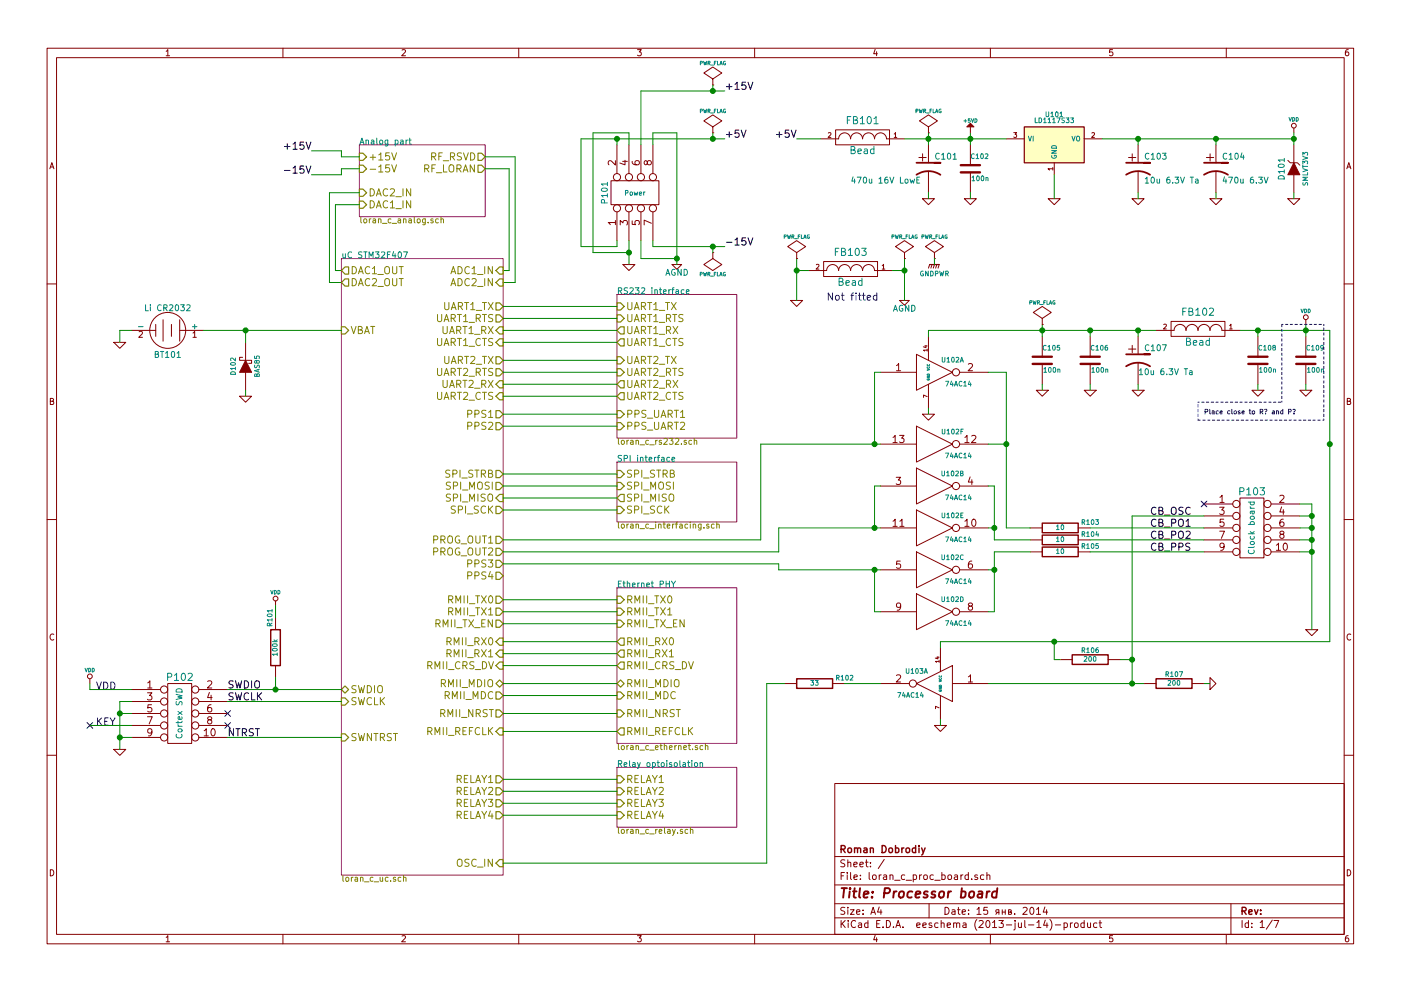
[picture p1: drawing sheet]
EESchema Schematic File Version 2
LIBS:74xx_seppower
LIBS:power
LIBS:device
LIBS:transistors
LIBS:conn
LIBS:linear
LIBS:regul
LIBS:cmos4000
LIBS:adc-dac
LIBS:memory
LIBS:xilinx
LIBS:special
LIBS:microcontrollers
LIBS:dsp
LIBS:microchip
LIBS:analog_switches
LIBS:motorola
LIBS:texas
LIBS:intel
LIBS:audio
LIBS:interface
LIBS:digital-audio
LIBS:philips
LIBS:display
LIBS:cypress
LIBS:siliconi
LIBS:opto
LIBS:atmel
LIBS:contrib
LIBS:valves
LIBS:stm32
LIBS:lan8720
LIBS:hole
LIBS:ts8121
LIBS:74xgxx
LIBS:ac-dc
LIBS:brooktre
LIBS:cmos_ieee
LIBS:dc-dc
LIBS:elec-unifil
LIBS:ftdi
LIBS:gennum
LIBS:graphic
LIBS:hc11
LIBS:logo
LIBS:microchip1
LIBS:microchip_pic10mcu
LIBS:microchip_pic12mcu
LIBS:microchip_pic16mcu
LIBS:msp430
LIBS:nxp_armmcu
LIBS:powerint
LIBS:pspice
LIBS:references
LIBS:relays
LIBS:rfcom
LIBS:sensors
LIBS:stm8
LIBS:supertex
LIBS:transf
LIBS:video
LIBS:loran_c_proc_board-cache
EELAYER 24 0
EELAYER END
$Descr A4 11693 8268
encoding utf-8
Sheet 1 7
Title "Processor board"
Date "15 янв. 2014"
Rev ""
Comp "Roman Dobrodiy"
Comment1 ""
Comment2 ""
Comment3 ""
Comment4 ""
$EndDescr
$Sheet
S 5150 2450 1000 1200
U 52DB9C78
F0 "RS232 interface" 50
F1 "loran_c_rs232.sch" 50
F2 "UART1_TX" I L 5150 2550 60 
F3 "UART1_RTS" I L 5150 2650 60 
F4 "UART1_RX" O L 5150 2750 60 
F5 "UART1_CTS" O L 5150 2850 60 
F6 "PPS_UART1" I L 5150 3450 60 
F7 "PPS_UART2" I L 5150 3550 60 
F8 "UART2_TX" I L 5150 3000 60 
F9 "UART2_RTS" I L 5150 3100 60 
F10 "UART2_RX" O L 5150 3200 60 
F11 "UART2_CTS" O L 5150 3300 60 
$EndSheet
$Sheet
S 5150 3850 1000 500 
U 52DAFA41
F0 "SPI interface" 50
F1 "loran_c_interfacing.sch" 50
F2 "SPI_MOSI" I L 5150 4050 60 
F3 "SPI_STRB" I L 5150 3950 60 
F4 "SPI_SCK" I L 5150 4250 60 
F5 "SPI_MISO" O L 5150 4150 60 
$EndSheet
$Sheet
S 5150 6400 1000 500 
U 52DF2AF5
F0 "Relay optoisolation" 50
F1 "loran_c_relay.sch" 50
F2 "RELAY1" I L 5150 6500 60 
F3 "RELAY2" I L 5150 6600 60 
F4 "RELAY3" I L 5150 6700 60 
F5 "RELAY4" I L 5150 6800 60 
$EndSheet
$Comp
L CONN_5X2 P103
U 1 1
P 10450 4400
F 0 "P103" H 10450 4700 60  0000 C CNN
F 1 "Clock board" V 10450 4400 50  0000 C CNN
F 2 "" H 10450 4400 60  0000 C CNN
F 3 "" H 10450 4400 60  0000 C CNN
	1    10450 4400
	1    0    0    -1  
$EndComp
$Comp
L GND #PWR01
U 1 1
P 10950 5250
F 0 "#PWR01" H 10950 5250 30  0001 C CNN
F 1 "GND" H 10950 5180 30  0001 C CNN
F 2 "" H 10950 5250 60  0000 C CNN
F 3 "" H 10950 5250 60  0000 C CNN
	1    10950 5250
	1    0    0    -1  
$EndComp
NoConn ~ 10050 4200
Text Label 9600 4300 0    60   ~ 0
CB_OSC
Text Label 9600 4400 0    60   ~ 0
CB_PO1
Text Label 9600 4500 0    60   ~ 0
CB_PO2
Text Label 9600 4600 0    60   ~ 0
CB_PPS
$Comp
L R R106
U 1 1
P 9100 5500
F 0 "R106" V 9180 5500 40  0000 C CNN
F 1 "200" V 9107 5501 40  0000 C CNN
F 2 "" V 9030 5500 30  0000 C CNN
F 3 "" H 9100 5500 30  0000 C CNN
	1    9100 5500
	0    -1   -1   0   
$EndComp
$Comp
L R R107
U 1 1
P 9800 5700
F 0 "R107" V 9880 5700 40  0000 C CNN
F 1 "200" V 9807 5701 40  0000 C CNN
F 2 "" V 9730 5700 30  0000 C CNN
F 3 "" H 9800 5700 30  0000 C CNN
	1    9800 5700
	0    -1   -1   0   
$EndComp
$Comp
L GND #PWR02
U 1 1
P 10100 5700
F 0 "#PWR02" H 10100 5700 30  0001 C CNN
F 1 "GND" H 10100 5630 30  0001 C CNN
F 2 "" H 10100 5700 60  0000 C CNN
F 3 "" H 10100 5700 60  0000 C CNN
	1    10100 5700
	0    -1   -1   0   
$EndComp
$Comp
L C C108
U 1 1
P 10500 3000
F 0 "C108" H 10500 3100 40  0000 L CNN
F 1 "100n" H 10506 2915 40  0000 L CNN
F 2 "" H 10538 2850 30  0000 C CNN
F 3 "" H 10500 3000 60  0000 C CNN
	1    10500 3000
	1    0    0    -1  
$EndComp
$Comp
L R R103
U 1 1
P 8850 4400
F 0 "R103" V 8900 4150 40  0000 C CNN
F 1 "10" V 8857 4401 40  0000 C CNN
F 2 "" V 8780 4400 30  0000 C CNN
F 3 "" H 8850 4400 30  0000 C CNN
	1    8850 4400
	0    -1   -1   0   
$EndComp
$Comp
L R R104
U 1 1
P 8850 4500
F 0 "R104" V 8900 4250 40  0000 C CNN
F 1 "10" V 8857 4501 40  0000 C CNN
F 2 "" V 8780 4500 30  0000 C CNN
F 3 "" H 8850 4500 30  0000 C CNN
	1    8850 4500
	0    -1   -1   0   
$EndComp
$Comp
L R R105
U 1 1
P 8850 4600
F 0 "R105" V 8900 4350 40  0000 C CNN
F 1 "10" V 8857 4601 40  0000 C CNN
F 2 "" V 8780 4600 30  0000 C CNN
F 3 "" H 8850 4600 30  0000 C CNN
	1    8850 4600
	0    -1   -1   0   
$EndComp
$Comp
L 74HC14 U102
U 1 1
P 7800 3100
F 0 "U102" H 7950 3200 40  0000 C CNN
F 1 "74AC14" H 8000 3000 40  0000 C CNN
F 2 "" H 7800 3100 60  0000 C CNN
F 3 "" H 7800 3100 60  0000 C CNN
	1    7800 3100
	1    0    0    -1  
$EndComp
$Comp
L 74HC14 U102
U 6 1
P 7800 3700
F 0 "U102" H 7950 3800 40  0000 C CNN
F 1 "74AC14" H 8000 3600 40  0000 C CNN
F 2 "" H 7800 3700 60  0000 C CNN
F 3 "" H 7800 3700 60  0000 C CNN
	6    7800 3700
	1    0    0    -1  
$EndComp
$Comp
L GND #PWR03
U 1 1
P 7750 3450
F 0 "#PWR03" H 7750 3450 30  0001 C CNN
F 1 "GND" H 7750 3380 30  0001 C CNN
F 2 "" H 7750 3450 60  0000 C CNN
F 3 "" H 7750 3450 60  0000 C CNN
	1    7750 3450
	1    0    0    -1  
$EndComp
$Comp
L 74HC14 U102
U 2 1
P 7800 4050
F 0 "U102" H 7950 4150 40  0000 C CNN
F 1 "74AC14" H 8000 3950 40  0000 C CNN
F 2 "" H 7800 4050 60  0000 C CNN
F 3 "" H 7800 4050 60  0000 C CNN
	2    7800 4050
	1    0    0    -1  
$EndComp
$Comp
L 74HC14 U102
U 5 1
P 7800 4400
F 0 "U102" H 7950 4500 40  0000 C CNN
F 1 "74AC14" H 8000 4300 40  0000 C CNN
F 2 "" H 7800 4400 60  0000 C CNN
F 3 "" H 7800 4400 60  0000 C CNN
	5    7800 4400
	1    0    0    -1  
$EndComp
$Comp
L 74HC14 U102
U 3 1
P 7800 4750
F 0 "U102" H 7950 4850 40  0000 C CNN
F 1 "74AC14" H 8000 4650 40  0000 C CNN
F 2 "" H 7800 4750 60  0000 C CNN
F 3 "" H 7800 4750 60  0000 C CNN
	3    7800 4750
	1    0    0    -1  
$EndComp
$Comp
L 74HC14 U102
U 4 1
P 7800 5100
F 0 "U102" H 7950 5200 40  0000 C CNN
F 1 "74AC14" H 8000 5000 40  0000 C CNN
F 2 "" H 7800 5100 60  0000 C CNN
F 3 "" H 7800 5100 60  0000 C CNN
	4    7800 5100
	1    0    0    -1  
$EndComp
$Comp
L VDD #PWR04
U 1 1
P 10900 2700
F 0 "#PWR04" H 10900 2800 30  0001 C CNN
F 1 "VDD" H 10900 2810 30  0000 C CNN
F 2 "" H 10900 2700 60  0000 C CNN
F 3 "" H 10900 2700 60  0000 C CNN
	1    10900 2700
	-1   0    0    -1  
$EndComp
$Comp
L C C109
U 1 1
P 10900 3000
F 0 "C109" H 10900 3100 40  0000 L CNN
F 1 "100n" H 10906 2915 40  0000 L CNN
F 2 "" H 10938 2850 30  0000 C CNN
F 3 "" H 10900 3000 60  0000 C CNN
	1    10900 3000
	1    0    0    -1  
$EndComp
$Comp
L GND #PWR05
U 1 1
P 10900 3250
F 0 "#PWR05" H 10900 3250 30  0001 C CNN
F 1 "GND" H 10900 3180 30  0001 C CNN
F 2 "" H 10900 3250 60  0000 C CNN
F 3 "" H 10900 3250 60  0000 C CNN
	1    10900 3250
	-1   0    0    -1  
$EndComp
$Comp
L FILTER FB102
U 1 1
P 10000 2750
F 0 "FB102" H 10000 2900 60  0000 C CNN
F 1 "Bead" H 10000 2650 60  0000 C CNN
F 2 "" H 10000 2750 60  0000 C CNN
F 3 "" H 10000 2750 60  0000 C CNN
	1    10000 2750
	-1   0    0    -1  
$EndComp
$Comp
L C C106
U 1 1
P 9100 3000
F 0 "C106" H 9100 3100 40  0000 L CNN
F 1 "100n" H 9106 2915 40  0000 L CNN
F 2 "" H 9138 2850 30  0000 C CNN
F 3 "" H 9100 3000 60  0000 C CNN
	1    9100 3000
	1    0    0    -1  
$EndComp
$Comp
L GND #PWR06
U 1 1
P 9500 3250
F 0 "#PWR06" H 9500 3250 30  0001 C CNN
F 1 "GND" H 9500 3180 30  0001 C CNN
F 2 "" H 9500 3250 60  0000 C CNN
F 3 "" H 9500 3250 60  0000 C CNN
	1    9500 3250
	-1   0    0    -1  
$EndComp
$Comp
L CP1 C107
U 1 1
P 9500 3000
F 0 "C107" H 9550 3100 50  0000 L CNN
F 1 "10u 6.3V Ta" H 9500 2900 50  0000 L CNN
F 2 "" H 9500 3000 60  0000 C CNN
F 3 "" H 9500 3000 60  0000 C CNN
	1    9500 3000
	1    0    0    -1  
$EndComp
$Comp
L GND #PWR07
U 1 1
P 9100 3250
F 0 "#PWR07" H 9100 3250 30  0001 C CNN
F 1 "GND" H 9100 3180 30  0001 C CNN
F 2 "" H 9100 3250 60  0000 C CNN
F 3 "" H 9100 3250 60  0000 C CNN
	1    9100 3250
	-1   0    0    -1  
$EndComp
$Comp
L GND #PWR08
U 1 1
P 10500 3250
F 0 "#PWR08" H 10500 3250 30  0001 C CNN
F 1 "GND" H 10500 3180 30  0001 C CNN
F 2 "" H 10500 3250 60  0000 C CNN
F 3 "" H 10500 3250 60  0000 C CNN
	1    10500 3250
	-1   0    0    -1  
$EndComp
Text Notes 10050 3450 0    39   ~ 0
Place close to R? and P?
$Comp
L CONN_5X2 P102
U 1 1
P 1500 5950
F 0 "P102" H 1500 6250 60  0000 C CNN
F 1 "Cortex SWD" V 1500 5950 50  0000 C CNN
F 2 "" H 1500 5950 60  0000 C CNN
F 3 "" H 1500 5950 60  0000 C CNN
	1    1500 5950
	1    0    0    -1  
$EndComp
$Comp
L GND #PWR09
U 1 1
P 1000 6250
F 0 "#PWR09" H 1000 6250 30  0001 C CNN
F 1 "GND" H 1000 6180 30  0001 C CNN
F 2 "" H 1000 6250 60  0000 C CNN
F 3 "" H 1000 6250 60  0000 C CNN
	1    1000 6250
	1    0    0    -1  
$EndComp
NoConn ~ 750  6050
Text Notes 800  6050 0    60   ~ 0
KEY
Text Notes 800  5750 0    60   ~ 0
VDD
NoConn ~ 1900 5950
NoConn ~ 1900 6050
$Comp
L VDD #PWR010
U 1 1
P 750 5700
F 0 "#PWR010" H 750 5800 30  0001 C CNN
F 1 "VDD" H 750 5810 30  0000 C CNN
F 2 "" H 750 5700 60  0000 C CNN
F 3 "" H 750 5700 60  0000 C CNN
	1    750  5700
	1    0    0    -1  
$EndComp
Text Label 1900 5750 0    60   ~ 0
SWDIO
Text Label 1900 5850 0    60   ~ 0
SWCLK
Text Label 1900 6150 0    60   ~ 0
NTRST
$Sheet
S 3000 1200 1050 600 
U 52E30A6A
F0 "Analog part" 50
F1 "loran_c_analog.sch" 50
F2 "+15V" I L 3000 1300 60 
F3 "-15V" I L 3000 1400 60 
F4 "RF_LORAN" O R 4050 1400 60 
F5 "RF_RSVD" O R 4050 1300 60 
F6 "DAC1_IN" I L 3000 1700 60 
F7 "DAC2_IN" I L 3000 1600 60 
$EndSheet
$Comp
L NCP1117ST33T3G U101
U 1 1
P 8800 1200
F 0 "U101" H 8800 1450 40  0000 C CNN
F 1 "LD1117S33" H 8800 1400 40  0000 C CNN
F 2 "" H 8800 1200 60  0000 C CNN
F 3 "" H 8800 1200 60  0000 C CNN
	1    8800 1200
	1    0    0    -1  
$EndComp
$Comp
L GND #PWR011
U 1 1
P 8800 1650
F 0 "#PWR011" H 8800 1650 30  0001 C CNN
F 1 "GND" H 8800 1580 30  0001 C CNN
F 2 "" H 8800 1650 60  0000 C CNN
F 3 "" H 8800 1650 60  0000 C CNN
	1    8800 1650
	1    0    0    -1  
$EndComp
$Comp
L CONN_4X2 P101
U 1 1
P 5300 1600
F 0 "P101" H 5300 1850 50  0000 C CNN
F 1 "Power" V 5300 1600 40  0000 C CNN
F 2 "" H 5300 1600 60  0000 C CNN
F 3 "" H 5300 1600 60  0000 C CNN
	1    5300 1600
	0    -1   -1   0   
$EndComp
$Comp
L GND #PWR012
U 1 1
P 5250 2200
F 0 "#PWR012" H 5250 2200 30  0001 C CNN
F 1 "GND" H 5250 2130 30  0001 C CNN
F 2 "" H 5250 2200 60  0000 C CNN
F 3 "" H 5250 2200 60  0000 C CNN
	1    5250 2200
	1    0    0    -1  
$EndComp
$Comp
L AGND #PWR013
U 1 1
P 5650 2200
F 0 "#PWR013" H 5650 2200 40  0001 C CNN
F 1 "AGND" H 5650 2130 50  0000 C CNN
F 2 "" H 5650 2200 60  0000 C CNN
F 3 "" H 5650 2200 60  0000 C CNN
	1    5650 2200
	1    0    0    -1  
$EndComp
Text Label 6050 2050 0    60   ~ 0
-15V
Text Label 6050 750  0    60   ~ 0
+15V
$Comp
L PWR_FLAG #FLG014
U 1 1
P 5950 700
F 0 "#FLG014" H 5950 795 30  0001 C CNN
F 1 "PWR_FLAG" H 5950 880 30  0000 C CNN
F 2 "" H 5950 700 60  0000 C CNN
F 3 "" H 5950 700 60  0000 C CNN
	1    5950 700 
	1    0    0    -1  
$EndComp
$Comp
L PWR_FLAG #FLG015
U 1 1
P 5950 2100
F 0 "#FLG015" H 5950 2195 30  0001 C CNN
F 1 "PWR_FLAG" H 5950 2280 30  0000 C CNN
F 2 "" H 5950 2100 60  0000 C CNN
F 3 "" H 5950 2100 60  0000 C CNN
	1    5950 2100
	-1   0    0    1   
$EndComp
$Comp
L +5VD #PWR016
U 1 1
P 8100 1100
F 0 "#PWR016" H 8100 1050 20  0001 C CNN
F 1 "+5VD" H 8100 1200 30  0000 C CNN
F 2 "" H 8100 1100 60  0000 C CNN
F 3 "" H 8100 1100 60  0000 C CNN
	1    8100 1100
	1    0    0    -1  
$EndComp
Text Label 6050 1150 0    60   ~ 0
+5V
$Comp
L PWR_FLAG #FLG017
U 1 1
P 5950 1100
F 0 "#FLG017" H 5950 1195 30  0001 C CNN
F 1 "PWR_FLAG" H 5950 1280 30  0000 C CNN
F 2 "" H 5950 1100 60  0000 C CNN
F 3 "" H 5950 1100 60  0000 C CNN
	1    5950 1100
	1    0    0    -1  
$EndComp
$Comp
L FILTER FB101
U 1 1
P 7200 1150
F 0 "FB101" H 7200 1300 60  0000 C CNN
F 1 "Bead" H 7200 1050 60  0000 C CNN
F 2 "" H 7200 1150 60  0000 C CNN
F 3 "" H 7200 1150 60  0000 C CNN
	1    7200 1150
	-1   0    0    -1  
$EndComp
$Comp
L C C102
U 1 1
P 8100 1400
F 0 "C102" H 8100 1500 40  0000 L CNN
F 1 "100n" H 8106 1315 40  0000 L CNN
F 2 "" H 8138 1250 30  0000 C CNN
F 3 "" H 8100 1400 60  0000 C CNN
	1    8100 1400
	1    0    0    -1  
$EndComp
$Comp
L CP1 C101
U 1 1
P 7750 1400
F 0 "C101" H 7800 1500 50  0000 L CNN
F 1 "470u 16V LowE" H 7100 1300 50  0000 L CNN
F 2 "" H 7750 1400 60  0000 C CNN
F 3 "" H 7750 1400 60  0000 C CNN
	1    7750 1400
	1    0    0    -1  
$EndComp
$Comp
L GND #PWR018
U 1 1
P 7750 1650
F 0 "#PWR018" H 7750 1650 30  0001 C CNN
F 1 "GND" H 7750 1580 30  0001 C CNN
F 2 "" H 7750 1650 60  0000 C CNN
F 3 "" H 7750 1650 60  0000 C CNN
	1    7750 1650
	1    0    0    -1  
$EndComp
$Comp
L GND #PWR019
U 1 1
P 8100 1650
F 0 "#PWR019" H 8100 1650 30  0001 C CNN
F 1 "GND" H 8100 1580 30  0001 C CNN
F 2 "" H 8100 1650 60  0000 C CNN
F 3 "" H 8100 1650 60  0000 C CNN
	1    8100 1650
	1    0    0    -1  
$EndComp
$Comp
L PWR_FLAG #FLG020
U 1 1
P 7750 1100
F 0 "#FLG020" H 7750 1195 30  0001 C CNN
F 1 "PWR_FLAG" H 7750 1280 30  0000 C CNN
F 2 "" H 7750 1100 60  0000 C CNN
F 3 "" H 7750 1100 60  0000 C CNN
	1    7750 1100
	1    0    0    -1  
$EndComp
Text Label 6650 1150 2    60   ~ 0
+5V
$Comp
L CP1 C103
U 1 1
P 9500 1400
F 0 "C103" H 9550 1500 50  0000 L CNN
F 1 "10u 6.3V Ta" H 9550 1300 50  0000 L CNN
F 2 "" H 9500 1400 60  0000 C CNN
F 3 "" H 9500 1400 60  0000 C CNN
	1    9500 1400
	1    0    0    -1  
$EndComp
$Comp
L ZENER D101
U 1 1
P 10800 1400
F 0 "D101" H 10800 1500 50  0000 C CNN
F 1 "SMLVT3V3" H 10800 1300 40  0000 C CNN
F 2 "" H 10800 1400 60  0000 C CNN
F 3 "" H 10800 1400 60  0000 C CNN
	1    10800 1400
	0    -1   -1   0   
$EndComp
$Comp
L GND #PWR021
U 1 1
P 9500 1650
F 0 "#PWR021" H 9500 1650 30  0001 C CNN
F 1 "GND" H 9500 1580 30  0001 C CNN
F 2 "" H 9500 1650 60  0000 C CNN
F 3 "" H 9500 1650 60  0000 C CNN
	1    9500 1650
	1    0    0    -1  
$EndComp
$Comp
L GND #PWR022
U 1 1
P 10800 1650
F 0 "#PWR022" H 10800 1650 30  0001 C CNN
F 1 "GND" H 10800 1580 30  0001 C CNN
F 2 "" H 10800 1650 60  0000 C CNN
F 3 "" H 10800 1650 60  0000 C CNN
	1    10800 1650
	1    0    0    -1  
$EndComp
$Comp
L VDD #PWR023
U 1 1
P 10800 1100
F 0 "#PWR023" H 10800 1200 30  0001 C CNN
F 1 "VDD" H 10800 1210 30  0000 C CNN
F 2 "" H 10800 1100 60  0000 C CNN
F 3 "" H 10800 1100 60  0000 C CNN
	1    10800 1100
	1    0    0    -1  
$EndComp
$Comp
L CP1 C104
U 1 1
P 10150 1400
F 0 "C104" H 10200 1500 50  0000 L CNN
F 1 "470u 6.3V" H 10200 1300 50  0000 L CNN
F 2 "" H 10150 1400 60  0000 C CNN
F 3 "" H 10150 1400 60  0000 C CNN
	1    10150 1400
	1    0    0    -1  
$EndComp
$Comp
L GND #PWR024
U 1 1
P 10150 1650
F 0 "#PWR024" H 10150 1650 30  0001 C CNN
F 1 "GND" H 10150 1580 30  0001 C CNN
F 2 "" H 10150 1650 60  0000 C CNN
F 3 "" H 10150 1650 60  0000 C CNN
	1    10150 1650
	1    0    0    -1  
$EndComp
$Comp
L 74HC14 U103
U 1 1
P 7800 5700
F 0 "U103" H 7950 5800 40  0000 C CNN
F 1 "74AC14" H 8000 5600 40  0000 C CNN
F 2 "" H 7800 5700 60  0000 C CNN
F 3 "" H 7800 5700 60  0000 C CNN
	1    7800 5700
	-1   0    0    -1  
$EndComp
$Comp
L C C105
U 1 1
P 8700 3000
F 0 "C105" H 8700 3100 40  0000 L CNN
F 1 "100n" H 8706 2915 40  0000 L CNN
F 2 "" H 8738 2850 30  0000 C CNN
F 3 "" H 8700 3000 60  0000 C CNN
	1    8700 3000
	1    0    0    -1  
$EndComp
$Comp
L GND #PWR025
U 1 1
P 8700 3250
F 0 "#PWR025" H 8700 3250 30  0001 C CNN
F 1 "GND" H 8700 3180 30  0001 C CNN
F 2 "" H 8700 3250 60  0000 C CNN
F 3 "" H 8700 3250 60  0000 C CNN
	1    8700 3250
	-1   0    0    -1  
$EndComp
$Comp
L GND #PWR026
U 1 1
P 7850 6050
F 0 "#PWR026" H 7850 6050 30  0001 C CNN
F 1 "GND" H 7850 5980 30  0001 C CNN
F 2 "" H 7850 6050 60  0000 C CNN
F 3 "" H 7850 6050 60  0000 C CNN
	1    7850 6050
	1    0    0    -1  
$EndComp
$Comp
L BATTERY BT101
U 1 1
P 1400 2750
F 0 "BT101" H 1400 2950 50  0000 C CNN
F 1 "Li CR2032" H 1400 2560 50  0000 C CNN
F 2 "" H 1400 2750 60  0000 C CNN
F 3 "" H 1400 2750 60  0000 C CNN
	1    1400 2750
	-1   0    0    1   
$EndComp
$Comp
L GND #PWR027
U 1 1
P 1000 2850
F 0 "#PWR027" H 1000 2850 30  0001 C CNN
F 1 "GND" H 1000 2780 30  0001 C CNN
F 2 "" H 1000 2850 60  0000 C CNN
F 3 "" H 1000 2850 60  0000 C CNN
	1    1000 2850
	1    0    0    -1  
$EndComp
Text Label 2600 1250 2    60   ~ 0
+15V
Text Label 2600 1450 2    60   ~ 0
-15V
$Comp
L R R102
U 1 1
P 6800 5700
F 0 "R102" V 6850 5450 40  0000 C CNN
F 1 "33" V 6807 5701 40  0000 C CNN
F 2 "" V 6730 5700 30  0000 C CNN
F 3 "" H 6800 5700 30  0000 C CNN
	1    6800 5700
	0    -1   -1   0   
$EndComp
Wire Wire Line
	10950 4600 10850 4600
Connection ~ 10950 4600
Wire Wire Line
	10950 4500 10850 4500
Connection ~ 10950 4500
Wire Wire Line
	10950 4400 10850 4400
Connection ~ 10950 4400
Wire Wire Line
	10850 4300 10950 4300
Connection ~ 10950 4300
Wire Wire Line
	10850 4200 10950 4200
Wire Wire Line
	9100 4400 10050 4400
Wire Wire Line
	9100 4500 10050 4500
Wire Wire Line
	9100 4600 10050 4600
Wire Wire Line
	10100 5700 10050 5700
Wire Wire Line
	7750 3400 7750 3450
Wire Wire Line
	8250 4750 8300 4750
Wire Wire Line
	8300 4600 8300 5100
Wire Wire Line
	8300 5100 8250 5100
Wire Wire Line
	8250 4050 8300 4050
Wire Wire Line
	8300 4050 8300 4500
Wire Wire Line
	8300 4400 8250 4400
Wire Wire Line
	8250 3100 8400 3100
Wire Wire Line
	8400 3100 8400 4400
Wire Wire Line
	8400 3700 8250 3700
Wire Wire Line
	7350 3100 7300 3100
Wire Wire Line
	7300 3100 7300 3700
Wire Wire Line
	6350 3700 7350 3700
Wire Wire Line
	7350 4050 7300 4050
Wire Wire Line
	7300 4050 7300 4400
Wire Wire Line
	6500 4400 7350 4400
Wire Wire Line
	6500 4750 7350 4750
Wire Wire Line
	7300 4750 7300 5100
Wire Wire Line
	7300 5100 7350 5100
Wire Wire Line
	8600 4600 8300 4600
Connection ~ 8300 4750
Wire Wire Line
	8300 4500 8600 4500
Connection ~ 8300 4400
Wire Wire Line
	8400 4400 8600 4400
Connection ~ 8400 3700
Wire Wire Line
	7750 2750 7750 2800
Wire Wire Line
	10900 2700 10900 2800
Wire Wire Line
	10900 3200 10900 3250
Wire Wire Line
	10350 2750 11100 2750
Connection ~ 10900 2750
Wire Wire Line
	7750 2750 9650 2750
Wire Wire Line
	9500 2750 9500 2800
Wire Wire Line
	9500 3200 9500 3250
Wire Wire Line
	9100 3200 9100 3250
Wire Wire Line
	9100 2750 9100 2800
Connection ~ 9500 2750
Connection ~ 9100 2750
Wire Wire Line
	10500 2750 10500 2800
Connection ~ 10500 2750
Wire Wire Line
	10500 3200 10500 3250
Wire Wire Line
	10950 4200 10950 5250
Wire Notes Line
	10700 2700 11050 2700
Wire Notes Line
	11050 2700 11050 3500
Wire Notes Line
	11050 3500 10000 3500
Wire Notes Line
	10000 3500 10000 3350
Wire Notes Line
	10000 3350 10700 3350
Wire Notes Line
	10700 3350 10700 2700
Wire Wire Line
	11100 5350 11100 2750
Wire Wire Line
	1100 5850 1000 5850
Wire Wire Line
	1000 5850 1000 6250
Wire Wire Line
	1100 5950 1000 5950
Connection ~ 1000 5950
Wire Wire Line
	1100 6150 1000 6150
Connection ~ 1000 6150
Wire Wire Line
	1100 6050 750  6050
Wire Wire Line
	1100 5750 750  5750
Wire Wire Line
	750  5750 750  5700
Wire Wire Line
	8800 1450 8800 1650
Wire Wire Line
	5150 1150 5150 1200
Wire Wire Line
	5150 2000 5150 2050
Wire Wire Line
	5150 2050 4850 2050
Wire Wire Line
	4850 2050 4850 1150
Wire Wire Line
	5250 2000 5250 2200
Wire Wire Line
	5250 1100 5250 1200
Wire Wire Line
	5450 1200 5450 1100
Wire Wire Line
	5450 1100 5650 1100
Wire Wire Line
	5650 1100 5650 2200
Wire Wire Line
	5350 2150 5650 2150
Connection ~ 5650 2150
Wire Wire Line
	5350 2150 5350 2000
Wire Wire Line
	5250 1100 4950 1100
Wire Wire Line
	4950 1100 4950 2100
Wire Wire Line
	4950 2100 5250 2100
Connection ~ 5250 2100
Wire Wire Line
	5350 1200 5350 750 
Wire Wire Line
	5350 750  6050 750 
Wire Wire Line
	5450 2000 5450 2050
Wire Wire Line
	5450 2050 6050 2050
Connection ~ 5150 1150
Wire Wire Line
	4850 1150 6050 1150
Wire Wire Line
	6650 1150 6850 1150
Wire Wire Line
	7550 1150 8400 1150
Wire Wire Line
	7750 1100 7750 1200
Wire Wire Line
	8100 1100 8100 1200
Connection ~ 7750 1150
Wire Wire Line
	7750 1600 7750 1650
Wire Wire Line
	8100 1600 8100 1650
Connection ~ 8100 1150
Wire Wire Line
	9200 1150 10800 1150
Wire Wire Line
	10800 1100 10800 1200
Connection ~ 9500 1150
Wire Wire Line
	9500 1600 9500 1650
Wire Wire Line
	10800 1600 10800 1650
Connection ~ 10800 1150
Wire Wire Line
	10150 1200 10150 1150
Connection ~ 10150 1150
Wire Wire Line
	10150 1600 10150 1650
Wire Wire Line
	8700 3200 8700 3250
Connection ~ 8700 2750
Wire Wire Line
	7850 6000 7850 6050
Wire Wire Line
	1000 2750 1100 2750
Wire Wire Line
	3000 1300 2850 1300
Wire Wire Line
	2850 1300 2850 1250
Wire Wire Line
	2850 1250 2600 1250
Wire Wire Line
	3000 1400 2850 1400
Wire Wire Line
	2850 1400 2850 1450
Wire Wire Line
	2850 1450 2600 1450
Wire Wire Line
	3000 1700 2800 1700
Wire Wire Line
	2800 1700 2800 2250
Wire Wire Line
	2800 2250 2850 2250
Wire Wire Line
	2850 2350 2750 2350
Wire Wire Line
	2750 2350 2750 1600
Wire Wire Line
	2750 1600 3000 1600
Wire Wire Line
	4200 2250 4250 2250
Wire Wire Line
	4250 2250 4250 1400
Wire Wire Line
	4250 1400 4050 1400
Wire Wire Line
	4050 1300 4300 1300
Wire Wire Line
	4300 1300 4300 2350
Wire Wire Line
	4300 2350 4200 2350
Wire Wire Line
	8700 2700 8700 2800
Wire Wire Line
	7850 5400 7850 5350
Wire Wire Line
	7850 5350 11100 5350
Connection ~ 11100 3700
Wire Wire Line
	8250 5700 9550 5700
Connection ~ 9450 5700
Wire Wire Line
	9450 4300 10050 4300
Wire Wire Line
	9450 4300 9450 5700
Wire Wire Line
	8850 5500 8800 5500
Wire Wire Line
	8800 5500 8800 5350
Connection ~ 8800 5350
Wire Wire Line
	9350 5500 9450 5500
Connection ~ 9450 5500
Wire Wire Line
	7050 5700 7350 5700
Connection ~ 7300 3700
Connection ~ 7300 4400
Connection ~ 7300 4750
Wire Wire Line
	1000 2750 1000 2850
$Comp
L R R101
U 1 1
P 2300 5400
F 0 "R101" V 2350 5150 40  0000 C CNN
F 1 "100k" V 2307 5401 40  0000 C CNN
F 2 "" V 2230 5400 30  0000 C CNN
F 3 "" H 2300 5400 30  0000 C CNN
	1    2300 5400
	-1   0    0    1   
$EndComp
Wire Wire Line
	2300 5650 2300 5750
Connection ~ 2300 5750
$Comp
L VDD #PWR028
U 1 1
P 2300 5050
F 0 "#PWR028" H 2300 5150 30  0001 C CNN
F 1 "VDD" H 2300 5160 30  0000 C CNN
F 2 "" H 2300 5050 60  0000 C CNN
F 3 "" H 2300 5050 60  0000 C CNN
	1    2300 5050
	-1   0    0    -1  
$EndComp
Wire Wire Line
	2300 5050 2300 5150
$Sheet
S 5150 4900 1000 1300
U 52DB7EB9
F0 "Ethernet PHY" 50
F1 "loran_c_ethernet.sch" 50
F2 "RMII_TX0" I L 5150 5000 60 
F3 "RMII_TX1" I L 5150 5100 60 
F4 "RMII_TX_EN" I L 5150 5200 60 
F5 "RMII_RX0" O L 5150 5350 60 
F6 "RMII_RX1" O L 5150 5450 60 
F7 "RMII_CRS_DV" O L 5150 5550 60 
F8 "RMII_MDIO" B L 5150 5700 60 
F9 "RMII_MDC" I L 5150 5800 60 
F10 "RMII_NRST" I L 5150 5950 60 
F11 "RMII_REFCLK" O L 5150 6100 60 
$EndSheet
$Sheet
S 2850 2150 1350 5150
U 52D5DBDC
F0 "uC STM32F407" 50
F1 "loran_c_uc.sch" 50
F2 "OSC_IN" I R 4200 7200 60 
F3 "VBAT" I L 2850 2750 60 
F4 "DAC1_OUT" O L 2850 2250 60 
F5 "DAC2_OUT" O L 2850 2350 60 
F6 "ADC1_IN" I R 4200 2250 60 
F7 "ADC2_IN" I R 4200 2350 60 
F8 "PROG_OUT1" O R 4200 4500 60 
F9 "RELAY1" O R 4200 6500 60 
F10 "RELAY2" O R 4200 6600 60 
F11 "RELAY3" O R 4200 6700 60 
F12 "RELAY4" O R 4200 6800 60 
F13 "SPI_STRB" O R 4200 3950 60 
F14 "SPI_MOSI" O R 4200 4050 60 
F15 "SPI_MISO" I R 4200 4150 60 
F16 "SPI_SCK" O R 4200 4250 60 
F17 "PPS1" O R 4200 3450 60 
F18 "PPS2" O R 4200 3550 60 
F19 "PPS3" O R 4200 4700 60 
F20 "PPS4" O R 4200 4800 60 
F21 "UART2_CTS" I R 4200 3300 60 
F22 "UART2_RTS" O R 4200 3100 60 
F23 "UART2_RX" I R 4200 3200 60 
F24 "UART2_TX" O R 4200 3000 60 
F25 "RMII_TX0" O R 4200 5000 60 
F26 "RMII_TX1" O R 4200 5100 60 
F27 "RMII_TX_EN" O R 4200 5200 60 
F28 "RMII_RX0" I R 4200 5350 60 
F29 "RMII_RX1" I R 4200 5450 60 
F30 "RMII_CRS_DV" I R 4200 5550 60 
F31 "RMII_REFCLK" I R 4200 6100 60 
F32 "RMII_NRST" O R 4200 5950 60 
F33 "RMII_MDIO" B R 4200 5700 60 
F34 "RMII_MDC" O R 4200 5800 60 
F35 "UART1_TX" O R 4200 2550 60 
F36 "UART1_RX" I R 4200 2750 60 
F37 "UART1_CTS" I R 4200 2850 60 
F38 "UART1_RTS" O R 4200 2650 60 
F39 "SWCLK" I L 2850 5850 60 
F40 "SWDIO" B L 2850 5750 60 
F41 "SWNTRST" I L 2850 6150 60 
F42 "PROG_OUT2" O R 4200 4600 60 
$EndSheet
Wire Wire Line
	4200 5000 5150 5000
Wire Wire Line
	4200 5100 5150 5100
Wire Wire Line
	5150 5200 4200 5200
Wire Wire Line
	4200 5350 5150 5350
Wire Wire Line
	5150 5450 4200 5450
Wire Wire Line
	4200 5550 5150 5550
Wire Wire Line
	5150 5700 4200 5700
Wire Wire Line
	4200 5800 5150 5800
Wire Wire Line
	5150 5950 4200 5950
Wire Wire Line
	4200 6100 5150 6100
Wire Wire Line
	4200 6500 5150 6500
Wire Wire Line
	4200 6600 5150 6600
Wire Wire Line
	5150 6700 4200 6700
Wire Wire Line
	4200 6800 5150 6800
Wire Wire Line
	4200 3950 5150 3950
Wire Wire Line
	5150 4050 4200 4050
Wire Wire Line
	4200 4150 5150 4150
Wire Wire Line
	5150 4250 4200 4250
Wire Wire Line
	4200 2550 5150 2550
Wire Wire Line
	5150 2650 4200 2650
Wire Wire Line
	4200 2750 5150 2750
Wire Wire Line
	5150 2850 4200 2850
Wire Wire Line
	4200 3000 5150 3000
Wire Wire Line
	5150 3100 4200 3100
Wire Wire Line
	4200 3200 5150 3200
Wire Wire Line
	5150 3300 4200 3300
Wire Wire Line
	4200 3450 5150 3450
Wire Wire Line
	5150 3550 4200 3550
Wire Wire Line
	4200 7200 6400 7200
Wire Wire Line
	6400 7200 6400 5700
Wire Wire Line
	6400 5700 6550 5700
Wire Wire Line
	4200 4500 6350 4500
Wire Wire Line
	6350 4500 6350 3700
Wire Wire Line
	4200 4600 6500 4600
Wire Wire Line
	6500 4600 6500 4400
Wire Wire Line
	4200 4700 6500 4700
Wire Wire Line
	6500 4700 6500 4750
Wire Wire Line
	1900 5750 2850 5750
Wire Wire Line
	2850 5850 1900 5850
Wire Wire Line
	1900 6150 2850 6150
Wire Wire Line
	1700 2750 2850 2750
$Comp
L PWR_FLAG #FLG029
U 1 1
P 8700 2700
F 0 "#FLG029" H 8700 2795 30  0001 C CNN
F 1 "PWR_FLAG" H 8700 2880 30  0000 C CNN
F 2 "" H 8700 2700 60  0000 C CNN
F 3 "" H 8700 2700 60  0000 C CNN
	1    8700 2700
	1    0    0    -1  
$EndComp
Wire Wire Line
	9500 1150 9500 1200
Wire Wire Line
	5950 2050 5950 2100
Connection ~ 5950 2050
Wire Wire Line
	5950 1100 5950 1150
Connection ~ 5950 1150
Wire Wire Line
	5950 700  5950 750 
Connection ~ 5950 750 
$Comp
L GND #PWR030
U 1 1
P 6650 2500
F 0 "#PWR030" H 6650 2500 30  0001 C CNN
F 1 "GND" H 6650 2430 30  0001 C CNN
F 2 "" H 6650 2500 60  0000 C CNN
F 3 "" H 6650 2500 60  0000 C CNN
	1    6650 2500
	1    0    0    -1  
$EndComp
$Comp
L AGND #PWR031
U 1 1
P 7550 2500
F 0 "#PWR031" H 7550 2500 40  0001 C CNN
F 1 "AGND" H 7550 2430 50  0000 C CNN
F 2 "" H 7550 2500 60  0000 C CNN
F 3 "" H 7550 2500 60  0000 C CNN
	1    7550 2500
	1    0    0    -1  
$EndComp
Wire Wire Line
	6650 2150 6650 2500
Wire Wire Line
	7550 2150 7550 2500
$Comp
L PWR_FLAG #FLG032
U 1 1
P 6650 2150
F 0 "#FLG032" H 6650 2245 30  0001 C CNN
F 1 "PWR_FLAG" H 6650 2330 30  0000 C CNN
F 2 "" H 6650 2150 60  0000 C CNN
F 3 "" H 6650 2150 60  0000 C CNN
	1    6650 2150
	1    0    0    -1  
$EndComp
$Comp
L PWR_FLAG #FLG033
U 1 1
P 7550 2150
F 0 "#FLG033" H 7550 2245 30  0001 C CNN
F 1 "PWR_FLAG" H 7550 2330 30  0000 C CNN
F 2 "" H 7550 2150 60  0000 C CNN
F 3 "" H 7550 2150 60  0000 C CNN
	1    7550 2150
	1    0    0    -1  
$EndComp
$Comp
L GNDPWR #PWR034
U 1 1
P 7800 2200
F 0 "#PWR034" H 7800 2250 40  0001 C CNN
F 1 "GNDPWR" H 7800 2120 40  0000 C CNN
F 2 "" H 7800 2200 60  0000 C CNN
F 3 "" H 7800 2200 60  0000 C CNN
	1    7800 2200
	1    0    0    -1  
$EndComp
$Comp
L PWR_FLAG #FLG035
U 1 1
P 7800 2150
F 0 "#FLG035" H 7800 2245 30  0001 C CNN
F 1 "PWR_FLAG" H 7800 2330 30  0000 C CNN
F 2 "" H 7800 2150 60  0000 C CNN
F 3 "" H 7800 2150 60  0000 C CNN
	1    7800 2150
	1    0    0    -1  
$EndComp
Wire Wire Line
	7800 2150 7800 2200
$Comp
L DIODESCH D102
U 1 1
P 2050 3050
F 0 "D102" H 2050 3150 40  0000 C CNN
F 1 "BAS85" H 2050 2950 40  0000 C CNN
F 2 "" H 2050 3050 60  0000 C CNN
F 3 "" H 2050 3050 60  0000 C CNN
	1    2050 3050
	0    -1   -1   0   
$EndComp
Wire Wire Line
	2050 2850 2050 2750
Connection ~ 2050 2750
$Comp
L GND #PWR036
U 1 1
P 2050 3300
F 0 "#PWR036" H 2050 3300 30  0001 C CNN
F 1 "GND" H 2050 3230 30  0001 C CNN
F 2 "" H 2050 3300 60  0000 C CNN
F 3 "" H 2050 3300 60  0000 C CNN
	1    2050 3300
	1    0    0    -1  
$EndComp
Wire Wire Line
	2050 3250 2050 3300
$Comp
L FILTER FB103
U 1 1
P 7100 2250
F 0 "FB103" H 7100 2400 60  0000 C CNN
F 1 "Bead" H 7100 2150 60  0000 C CNN
F 2 "" H 7100 2250 60  0000 C CNN
F 3 "" H 7100 2250 60  0000 C CNN
	1    7100 2250
	-1   0    0    -1  
$EndComp
Wire Wire Line
	7450 2250 7550 2250
Connection ~ 7550 2250
Wire Wire Line
	6750 2250 6650 2250
Connection ~ 6650 2250
Text Notes 6900 2500 0    60   ~ 0
Not fitted
$EndSCHEMATC
